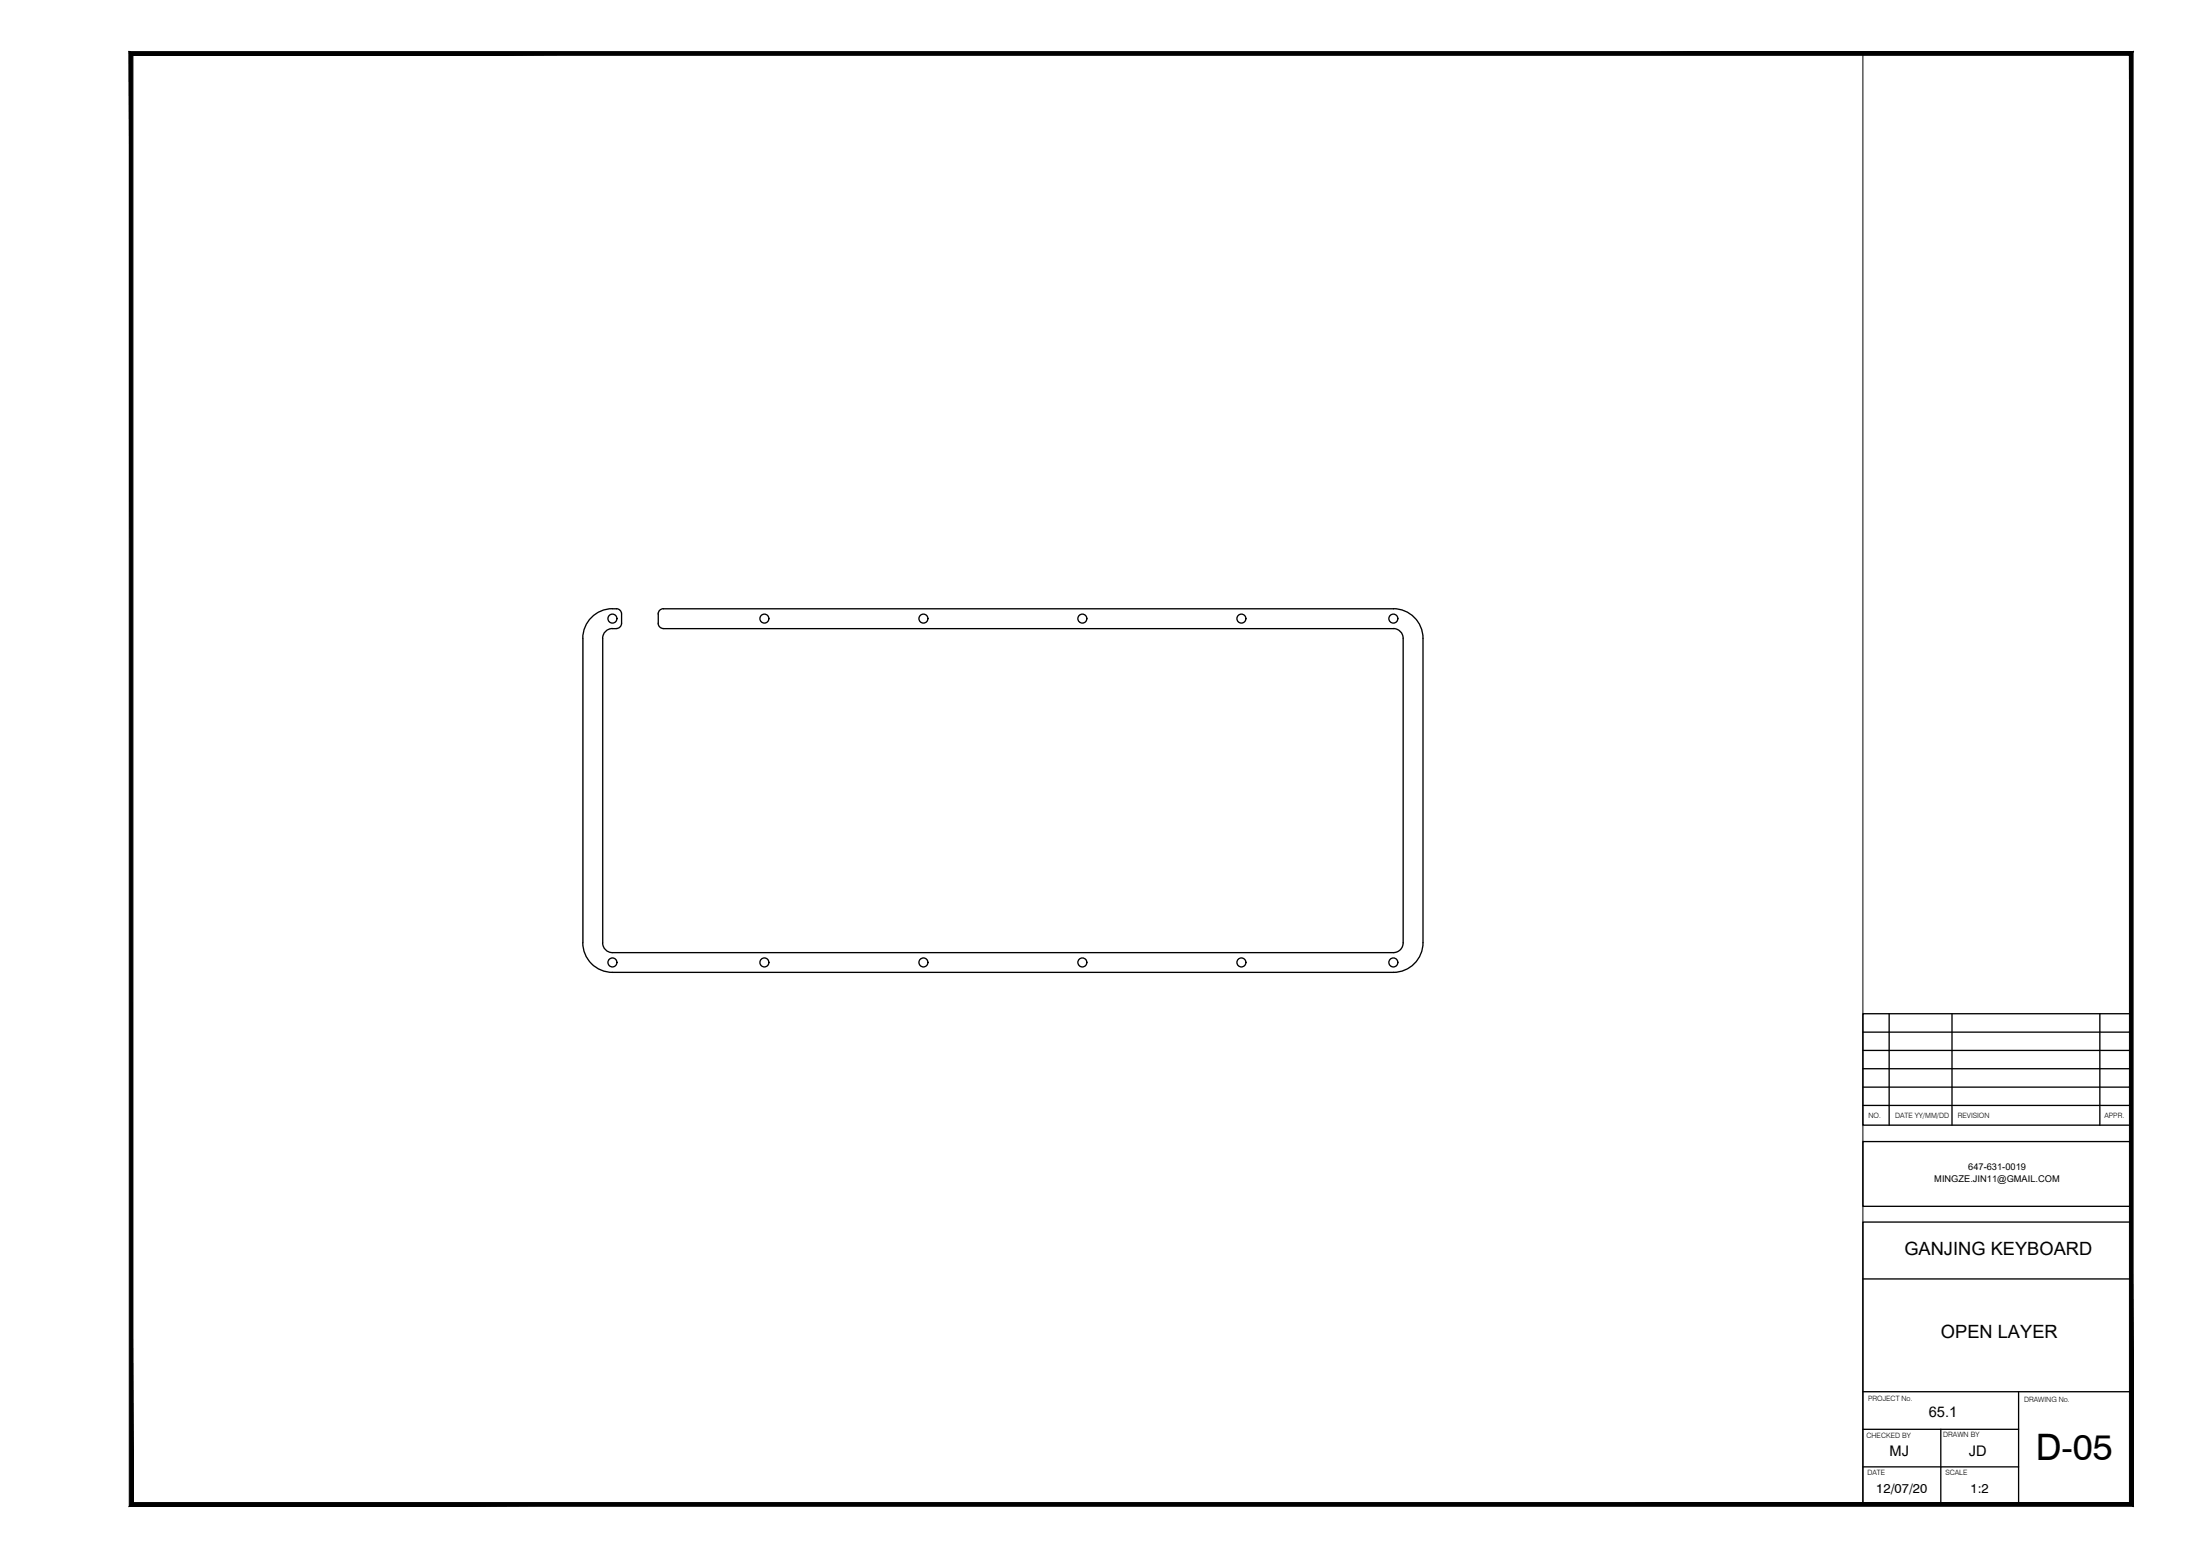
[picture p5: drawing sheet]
<svg xmlns="http://www.w3.org/2000/svg" width="420mm" height="297mm" viewBox="0 0 420 297" stroke-linecap="round" stroke-linejoin="round" font-family="sans-serif">
<!-- layer: GanJing-open-layer v1_0 -->
<g fill="none" stroke="#000" stroke-width=".25">
<path d="M117 116.2a5.7 5.7 0 0 0-5.7 5.7M117 120a1.87 1.87 0 0 0-1.9 1.9M117.7 116.2a1.01 1.01 0 0 1 1 1v1.8a1.01 1.01 0 0 1-1 1M126.7 116.2a1.01 1.01 0 0 0-1 1v1.8a.97 .97 0 0 0 1 1M266.1 116.2a5.7 5.7 0 0 1 5.7 5.7M266.1 120a1.87 1.87 0 0 1 1.9 1.9M111.3 121.9v58.1M115.1 121.9v58.1a1.87 1.87 0 0 0 1.9 1.9h149.1M268 121.9v58.1a1.87 1.87 0 0 1-1.9 1.9M271.8 121.9v58.1a5.7 5.7 0 0 1-5.7 5.6M111.3 180a5.7 5.7 0 0 0 5.7 5.6h149.1"/>
<circle cx="117" cy="118.1" r=".86"/>
<circle cx="146" cy="118.1" r=".86"/>
<circle cx="176.4" cy="118.1" r=".86"/>
<circle cx="206.7" cy="118.1" r=".86"/>
<circle cx="237.1" cy="118.1" r=".86"/>
<circle cx="266.1" cy="118.1" r=".86"/>
<circle cx="117" cy="183.7" r=".86"/>
<circle cx="146" cy="183.7" r=".86"/>
<circle cx="176.4" cy="183.7" r=".86"/>
<circle cx="206.7" cy="183.7" r=".86"/>
<circle cx="237.1" cy="183.7" r=".86"/>
<circle cx="266.1" cy="183.7" r=".86"/>
</g>
<!-- layer: 0 -->
<path d="M117 116.2h.7M126.7 116.2h139.4M117 120h.7M126.7 120h139.4" fill="none" stroke="#000" stroke-width=".25"/>
<!-- layer: Title Block -->
<g fill="none" stroke="#000" stroke-width=".25">
<path d="M355.8 193.5h51.2v21.3h-51.2zM355.8 197h51.2M360.8 193.5v21.3M372.8 193.5v21.3M401 193.5v21.3M355.8 217.9h51.2v12.4h-51.2zM355.8 211h51.2M355.8 207.5h51.2M355.8 204h51.2M355.8 200.5h51.2M355.8 233.3h51.2v53.9h-51.2zM355.8 244.2h51.2"/>
<path d="M355.8 272.9h29.7M355.8 265.7h51.2M370.7 272.9v14.3M385.5 265.7v21.5M355.8 280h29.7"/>
</g>
<!-- layer: Border -->
<path d="M25.4 286.8l-.7 .7 382-.7zM24.7 287.5l382-.7 .7 .7zM406.7 10.6v276.2l.7 .7zM407.4 9.9v277.6l-.7-276.9zM25.4 10.6h381.3l.7-.7zM24.7 9.9h382.7l-382 .7zM24.7 9.9l.7 276.9v-276.2zM24.7 9.9l.7 276.9-.7 .7z" fill="#000" stroke="#000" stroke-width=".19"/>
<!-- layer: 0 -->
<path d="M25 10.2h330.8v277h-330.8z" fill="none" stroke="#000" stroke-width=".19"/>
<text font-size="7" x="388.8" y="278.7">D-05</text>
<g font-size="3.5">
<text x="363.7" y="239.5">GANJING KEYBOARD</text>
<text x="370.7" y="255.5">OPEN LAYER</text>
</g>
<g font-size="2.8">
<text x="368.4" y="270.6">65.1</text>
<text x="360.9" y="277.9">MJ</text>
<text x="376" y="277.9">JD</text>
</g>
<g font-size="2.5">
<text x="358.3" y="284.9">12/07/20</text>
<text x="376.3" y="284.9">1:2</text>
</g>
<g font-size="1.8">
<text x="369.4" y="225.6">MINGZE.JIN11@GMAIL.COM</text>
<text x="375.9" y="223.4">647-631-0019</text>
</g>
<g font-size="1.4">
<text x="356.8" y="213.4">NO.</text>
<text x="361.9" y="213.4">DATE YY/MM/DD</text>
<text x="373.9" y="213.4">REVISION</text>
<text x="401.9" y="213.4">APPR.</text>
<text x="356.8" y="267.4">PROJECT No.</text>
<text x="386.6" y="267.7">DRAWING No.</text>
<text x="356.5" y="274.5">CHECKED BY</text>
<text x="371.1" y="274.4">DRAWN BY</text>
<text x="356.6" y="281.6">DATE</text>
<text x="371.5" y="281.6">SCALE</text>
</g>
</svg>
